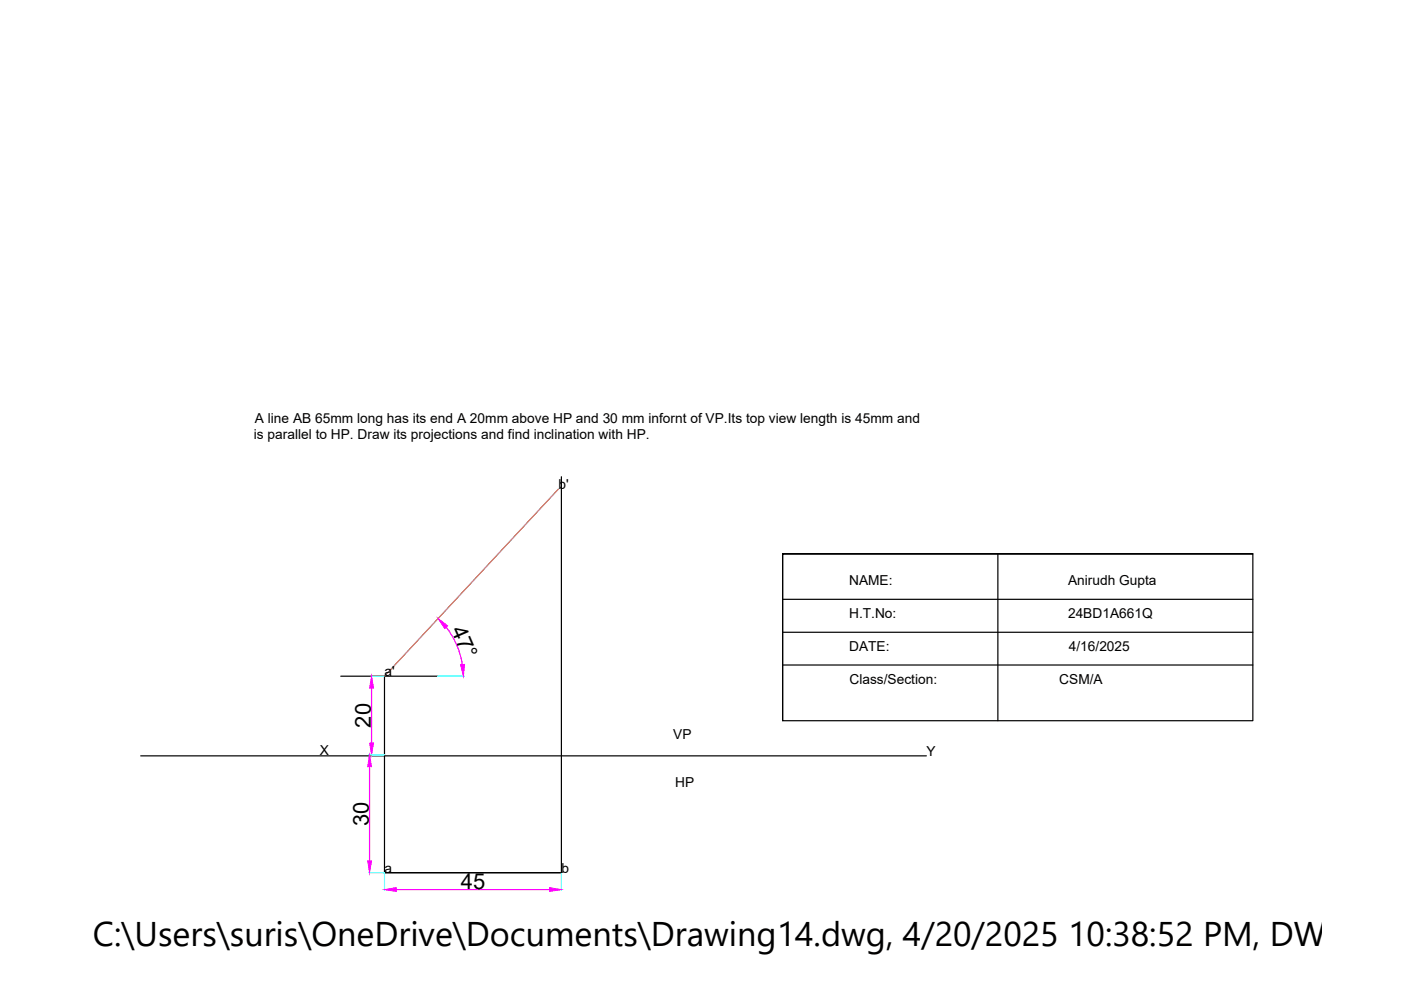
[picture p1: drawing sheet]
<svg xmlns="http://www.w3.org/2000/svg" width="297mm" height="210mm" viewBox="0 0 297 210" stroke-linecap="round" stroke-linejoin="round" font-family="sans-serif">
<!-- layer: 0 -->
<path d="M119 101.1v83.9M211.6 117.4v35.4M265.6 117.4h-99.7h99.7v35.4h-99.7v-35.4v35.4M165.9 127.1h99.7M165.9 134.1h99.7M72.2 143.4h20.5M81.5 143.4v41.6M165.9 141h99.7M29.8 160.3h166.6M119 185h-37.5h37.5" fill="none" stroke="#000" stroke-width=".25"/>
<path d="M78.6 143.4h2.9M92.8 143.4h5.6M78.2 160h3.3M78.2 185h3.3M81.5 185.1v3.7M119 185.1v3.7" fill="none" stroke="#0ff" stroke-width=".25"/>
<path d="M94.6 132.9a16.7 16.7 0 0 1 3.4 8M78.8 145.9v11.7M78.3 162.5v20M84 188.6h32.5" fill="none" stroke="#f0f" stroke-width=".25"/>
<g fill="#f0f" stroke="#f0f" stroke-width=".21">
<path d="M81.5 188.6l2.5-.4v.8z"/>
<path d="M116.5 188.2l2.5 .4-2.5 .4z"/>
<path d="M78.4 157.6h.8l-.4 2.4z"/>
<path d="M78.8 143.4l.4 2.5h-.8z"/>
<path d="M78.3 160l.5 2.5h-.8z"/>
<path d="M78 182.5h.8l-.5 2.5z"/>
<path d="M97.6 140.9h.9l-.3 2.5z"/>
<path d="M92.9 131.1l2 1.6-.6 .6z"/>
</g>
<path d="M118.4 103.7l-36.9 39.7" fill="none" stroke="#cd6928" stroke-width=".25"/>
<text font-size="7.3" x="19.7" y="200.6">C:\Users\suris\OneDrive\Documents\Drawing14.dwg, 4/20/2025 10:38:52 PM, DWG To</text>
<g font-size="4.7">
<text x="95.6" y="133.5" transform="rotate(67 95.6 133.5)">47°</text>
<text x="78.6" y="154.2" transform="rotate(-90 78.6 154.2)">20</text>
<text x="78.2" y="175.1" transform="rotate(-90 78.2 175.1)">30</text>
<text x="97.7" y="188.5">45</text>
</g>
<g font-size="2.9">
<text x="54" y="89.6">A line AB 65mm long has its end A 20mm above HP and 30 mm infornt of VP.Its top view length is 45mm and</text>
<text x="53.8" y="93.2">is parallel to HP. Draw its projections and find inclination with HP.</text>
<text x="118.4" y="103.7">b'</text>
<text x="180" y="124">NAME:</text>
<text x="226.4" y="124">Anirudh Gupta</text>
<text x="180" y="131">H.T.No:</text>
<text x="226.4" y="131">24BD1A661Q</text>
<text x="180" y="138">DATE:</text>
<text x="226.6" y="138">4/16/2025</text>
<text x="81.5" y="143.4">a'</text>
<text x="180.1" y="144.9">Class/Section:</text>
<text x="224.6" y="144.9">CSM/A</text>
<text x="67.8" y="160">X</text>
<text x="142.7" y="156.8">VP</text>
<text x="196.4" y="160.3">Y</text>
<text x="143.2" y="166.9">HP</text>
<text x="81.5" y="185">a</text>
<text x="119" y="185">b</text>
</g>
</svg>
